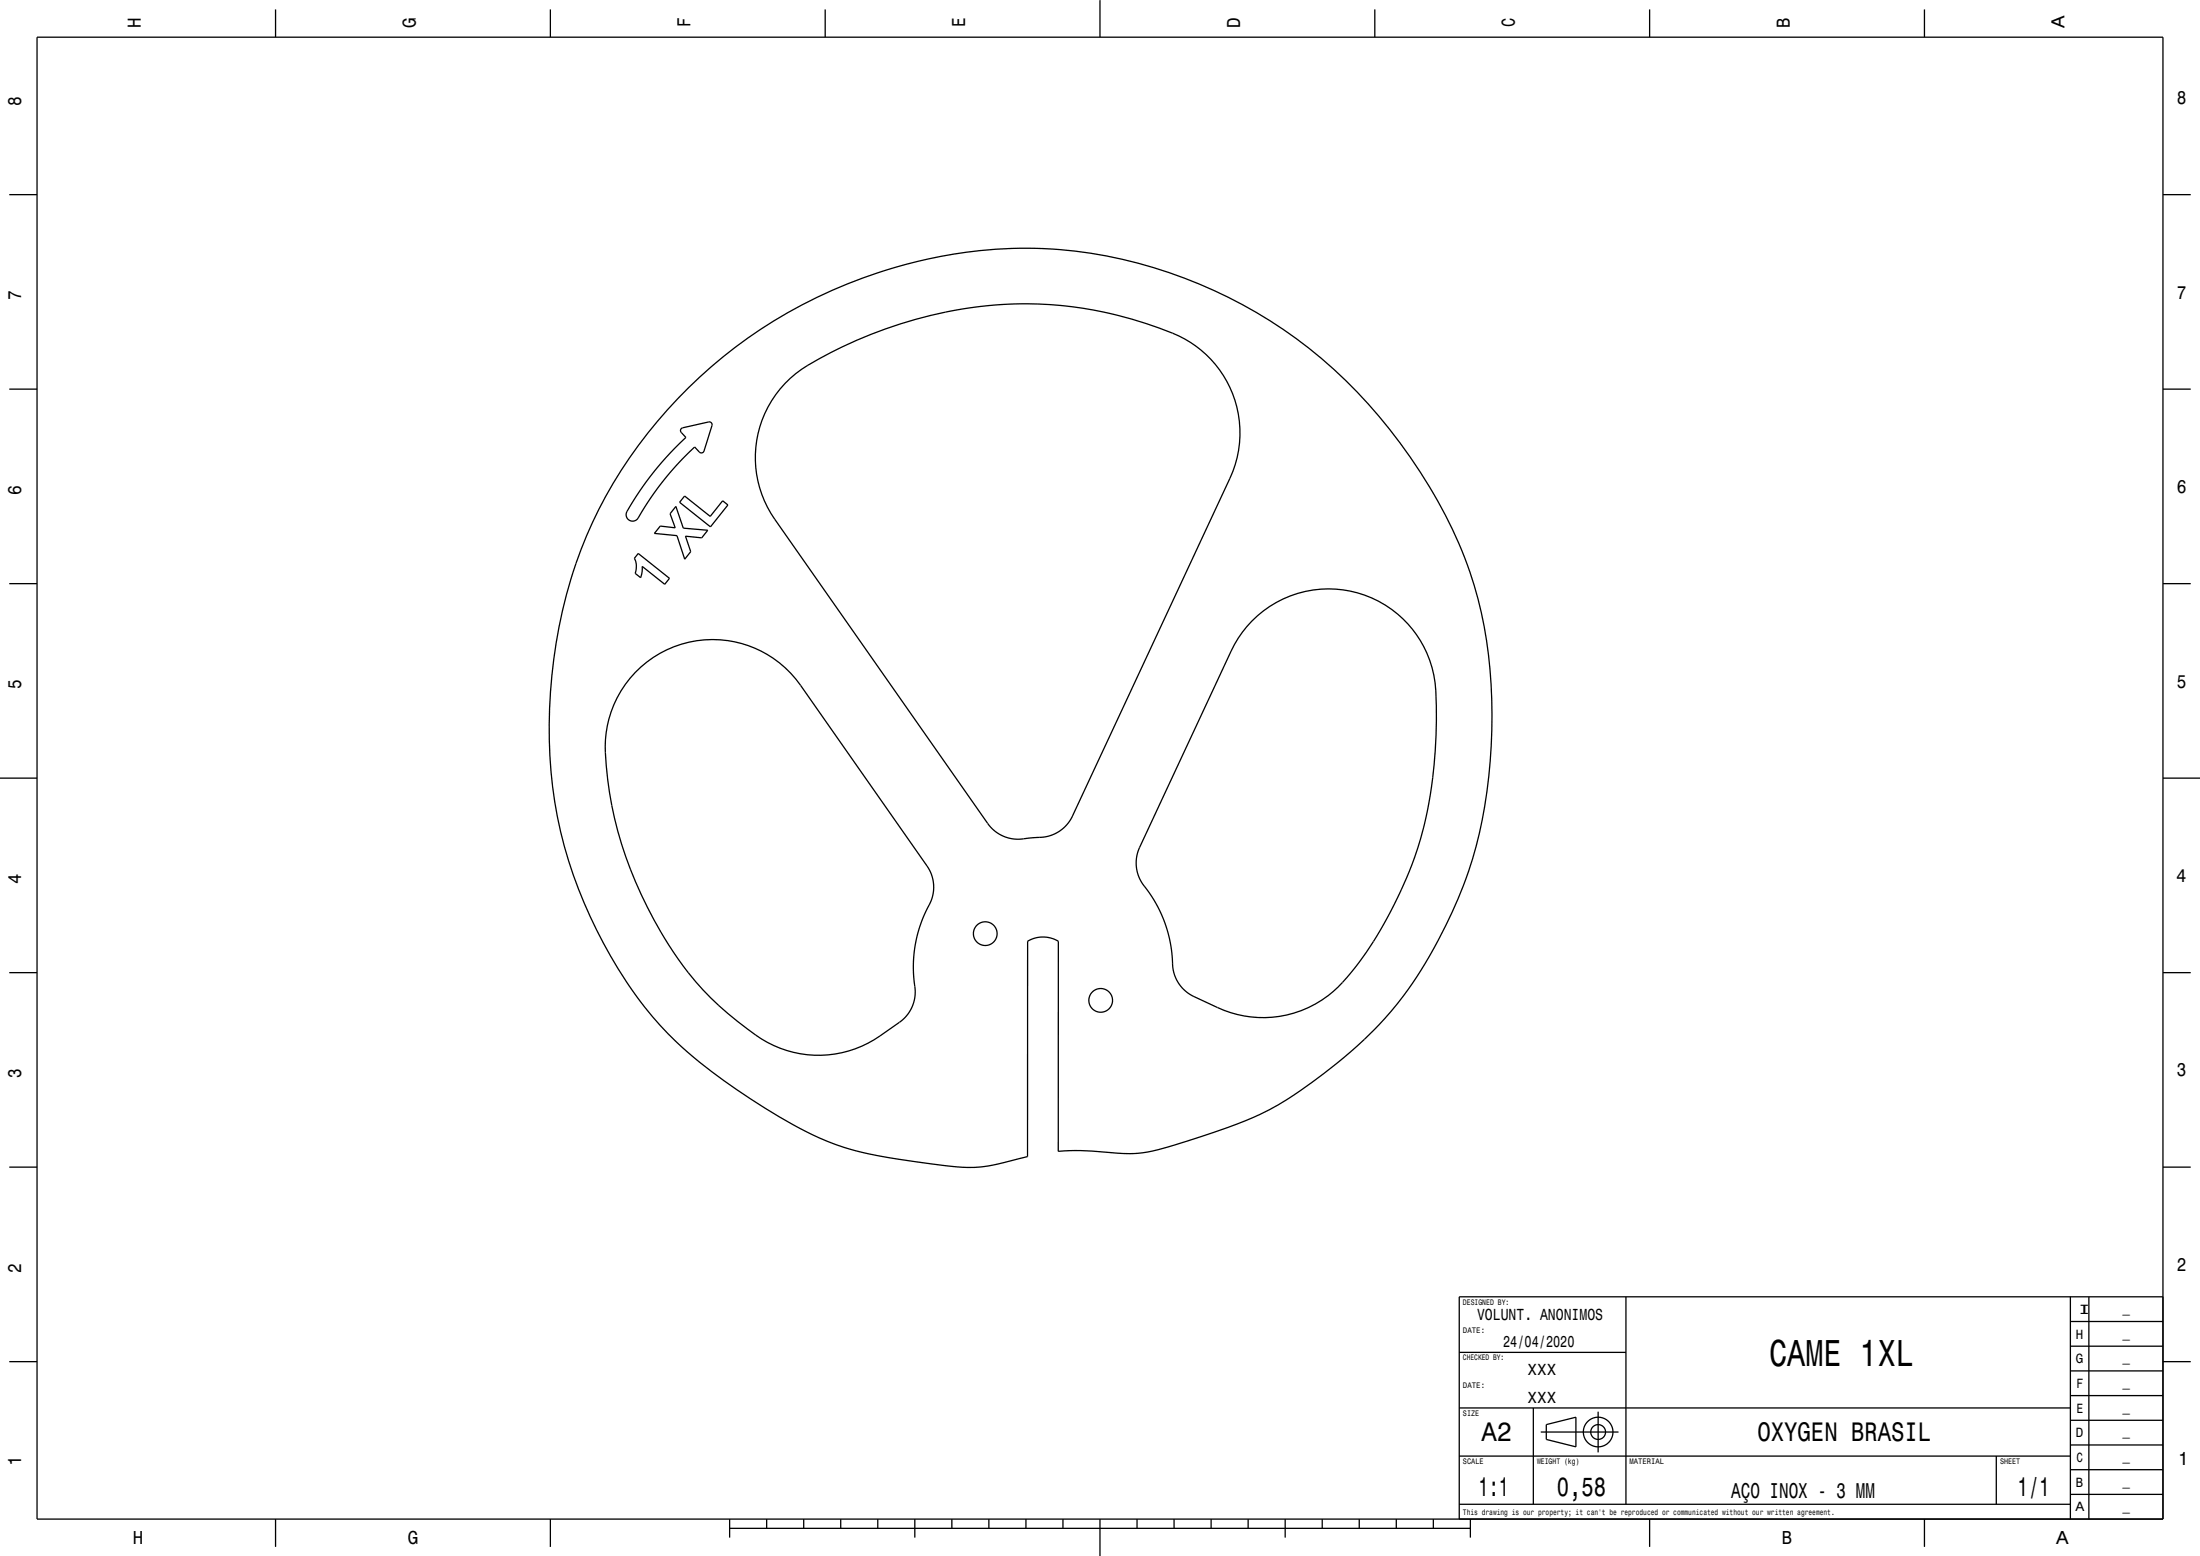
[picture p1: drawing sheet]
<svg xmlns="http://www.w3.org/2000/svg" width="594mm" height="420mm" viewBox="0 0 594 420" stroke-linecap="round" stroke-linejoin="round" font-family="sans-serif">
<g fill="none" stroke="#000" stroke-width=".35">
<path d="M10 10h574v400h-574zM74.4 2.5v7.5M148.6 2.5v7.5M222.8 2.5v7.5M297 0v10M371.2 2.5v7.5M445.4 2.5v7.5M519.6 2.5v7.5M2.5 52.5h7.5M584 52.5h7.5M2.5 105h7.5M183.9 115.7l.4-.2 7.1-1.6 .5 .1 .4 .6-2.4 7.4-.4 .3-.5-.1-1.4-1.5-1.1 1-3.7 3.7-3.4 4-3.2 4.2-2.7 4.2a6.5 6.5 0 0 1-2.1 2.8 1.82 1.82 0 0 1-2.1-.8 1.82 1.82 0 0 1 .3-2.3l3.3-5.3 3.9-5.2 4.3-4.9 4.1-4-1.3-1.5-.2-.4z"/>
<path d="M185.9 104.6a131.6 131.6 0 0 1 98-37.4 127.6 127.6 0 0 1 96.9 56.2 115.9 115.9 0 0 1 19.9 45.7 142.4 142.4 0 0 1-3.1 62.8 121 121 0 0 1-23.8 43.2 134.2 134.2 0 0 1-31.1 24.4 170.4 170.4 0 0 1-29.9 10.8 33.9 33.9 0 0 1-14.4 .7l-6.6-.4-6.1 .2 .1-56.7a8.1 8.1 0 0 0-8.3 0l-.1 58.1-2.5 .6a41.2 41.2 0 0 1-16.4 2.2 169.4 169.4 0 0 1-30.6-5.3 91.6 91.6 0 0 1-21.4-10.6 136.4 136.4 0 0 1-26.1-20 121.1 121.1 0 0 1-28-50.7 134.4 134.4 0 0 1 .5-67.8 120.8 120.8 0 0 1 33-56zM211.9 103.5a32.4 32.4 0 0 1 9.2-6.6 119.6 119.6 0 0 1 37.2-13.2l8.2-1.2 8.6-.5a102.4 102.4 0 0 1 44.7 9.5 29 29 0 0 1 12.3 37.6l-42.7 91.5-1.4 2-1.8 1.7-2.3 1.1-2.4 .6-6.2 .5-2.5-.2-3-1.2-1.5-1-1.2-1.2-57.9-82.7a29 29 0 0 1 2.7-36.7zM584 105h7.5M182.5 136.7l2 5.9 6.6 .5-1.6 2.1-4.4-.5 1.4 4.2-1.6 2-2.1-6.3-6.1-.6 1.6-2 4 .5-1.4-3.8zM184.8 133.9l7 5.5 3.3-4.2 1.4 1.1-4.7 5.9-8.3-6.6zM2.5 157.5h7.5M172.3 149.4l8.5 6.7-1.3 1.6-6.1-4.8-.1 1.7-.3 1.3-1.5-1.1 .3-2-.1-1.3-.4-.8zM584 157.5h7.5M338 167.7a29 29 0 0 1 31-6.9 29 29 0 0 1 18.7 25.7 136.1 136.1 0 0 1-1.2 25.8l-2 10.5a92.2 92.2 0 0 1-6.4 17.9l-3.4 6.7-3.5 6.2a63.4 63.4 0 0 1-12.5 15.1 29 29 0 0 1-29.9 3.3l-7.6-3.7-1.9-1.6-1.4-1.8-1.1-3-.8-7.2-1.4-5.3-1.2-3-1.4-2.7-4.3-6.5-.7-2.1-.2-2.5 .2-1.8 .6-1.9 24.8-53.2a29.1 29.1 0 0 1 5.6-8zM171.5 181.5a29 29 0 0 1 44.7 3.5l34.1 48.8 1.4 2.9 .4 2.5-.3 2.5-.5 1.7-1.7 3.6-1.2 3-.8 2.9-.6 3.2-.4 4.7 .5 6.6-.2 2.4-.6 1.9-.9 1.6-1.2 1.5-1.4 1.1a44.7 44.7 0 0 1-11.9 7.2 29.4 29.4 0 0 1-29.1-5.3 76.9 76.9 0 0 1-17.2-16.9l-5-7.3a113.6 113.6 0 0 1-15-39.7 51.6 51.6 0 0 1-.6-17.9 29 29 0 0 1 7.5-14.5zM0 210h10M584 210h10"/>
<path d="M2.5 262.5h7.5M584 262.5h7.5M2.5 315h7.5M584 315h7.5M439 350v56M559 356.7h25M559 350v60M564 350v60M584 350h-190v60M2.5 367.5h7.5M394 365h45M559 376.7h25"/>
<path d="M559 370h25M559 363.4h25M584 367.5h7.5M394 393h165M394 380h165M414 380v26M416 386.5h21M417.5 384.5l8-2v8l-8-2zM431.5 381v11M539 393v13M559 396.7h25M559 390h25"/>
<path d="M559 383.4h25M74.4 410v7.5M148.6 410v7.5M197 412.5h200M197 410v5M207 410v2.5M217 410v2.5M227 410v2.5M237 410v2.5M247 410v5M257 410v2.5M267 410v2.5"/>
<path d="M277 410v2.5M287 410v2.5M297 410v10M307 410v2.5M317 410v2.5M327 410v2.5M337 410v2.5M347 410v5M357 410v2.5M367 410v2.5M377 410v2.5M387 410v2.5"/>
<path d="M394 406h165M397 410v5M445.4 410v7.5M519.6 410v7.5M559 403.4h25"/>
<circle cx="266" cy="252" r="3.2"/>
<circle cx="297.2" cy="270" r="3.2"/>
<circle cx="431.5" cy="386.5" r="4"/>
<circle cx="431.5" cy="386.5" r="2"/>
</g>
<text font-size="10.1" x="477.7" y="368.6">CAME 1XL</text>
<g font-size="7.2">
<text x="400" y="388.8">A2</text>
<text x="474.5" y="389.1">OXYGEN BRASIL</text>
<text x="399.2" y="403.8">1:1</text>
<text x="420.4" y="403.8">0,58</text>
<text x="544.8" y="403.8">1/1</text>
</g>
<text font-size="5.8" x="467.4" y="404.3">AÇO INOX - 3 MM</text>
<g font-size="5">
<text x="38" y="7.5" transform="rotate(-90 38 7.5)">H</text>
<text x="112.2" y="7.5" transform="rotate(-90 112.2 7.5)">G</text>
<text x="186.4" y="7.3" transform="rotate(-90 186.4 7.3)">F</text>
<text x="260.6" y="7.3" transform="rotate(-90 260.6 7.3)">E</text>
<text x="334.8" y="7.5" transform="rotate(-90 334.8 7.5)">D</text>
<text x="409" y="7.3" transform="rotate(-90 409 7.3)">C</text>
<text x="483.2" y="7.5" transform="rotate(-90 483.2 7.5)">B</text>
<text x="557.4" y="7.7" transform="rotate(-90 557.4 7.7)">A</text>
<text x="5.7" y="28.6" transform="rotate(-90 5.7 28.6)">8</text>
<text x="587.8" y="28.1">8</text>
<text x="5.7" y="81.1" transform="rotate(-90 5.7 81.1)">7</text>
<text x="587.8" y="80.6">7</text>
<text x="5.7" y="133.6" transform="rotate(-90 5.7 133.6)">6</text>
<text x="587.8" y="133.1">6</text>
<text x="587.8" y="185.6">5</text>
<text x="5.7" y="186.1" transform="rotate(-90 5.7 186.1)">5</text>
<text x="5.7" y="238.7" transform="rotate(-90 5.7 238.7)">4</text>
<text x="587.6" y="238.1">4</text>
<text x="5.7" y="291.1" transform="rotate(-90 5.7 291.1)">3</text>
<text x="587.8" y="290.6">3</text>
<text x="5.7" y="343.6" transform="rotate(-90 5.7 343.6)">2</text>
<text x="587.8" y="343.1">2</text>
<text x="5.7" y="395.7" transform="rotate(-90 5.7 395.7)">1</text>
<text x="588.1" y="395.6">1</text>
<text x="35.9" y="416.8">H</text>
<text x="110.1" y="416.8">G</text>
<text x="481.1" y="416.8">B</text>
<text x="555.1" y="416.8">A</text>
</g>
<g font-size="4.3">
<text x="398.8" y="356.2">VOLUNT. ANONIMOS</text>
<text x="405.9" y="363.7">24/04/2020</text>
<text x="412.5" y="371.2">XXX</text>
<text x="412.5" y="378.7">XXX</text>
</g>
<g font-size="3.6">
<text x="561.1" y="354.6">I</text>
<text x="560.5" y="361.3">H</text>
<text x="560.5" y="368">G</text>
<text x="560.6" y="374.6">F</text>
<text x="560.6" y="381.3">E</text>
<text x="560.5" y="388">D</text>
<text x="560.6" y="394.6">C</text>
<text x="560.5" y="401.3">B</text>
<text x="560.4" y="408">A</text>
</g>
<g font-size="2.9">
<text x="573.1" y="354.4">_</text>
<text x="573.1" y="361.1">_</text>
<text x="573.1" y="367.7">_</text>
<text x="573.1" y="374.4">_</text>
<text x="573.1" y="381.1">_</text>
<text x="573.1" y="387.7">_</text>
<text x="573.1" y="394.4">_</text>
<text x="573.1" y="401.1">_</text>
<text x="573.1" y="407.7">_</text>
</g>
<g font-size="2.2">
<text x="395" y="352.2">DESIGNED BY:</text>
<text x="395" y="359.7">DATE:</text>
<text x="395" y="367.2">CHECKED BY:</text>
<text x="395" y="374.7">DATE:</text>
<text x="395" y="382.2">SIZE</text>
<text x="395" y="395.2">SCALE</text>
<text x="415" y="395.2">WEIGHT (kg)</text>
<text x="440" y="395.2">MATERIAL</text>
<text x="540" y="395.2">SHEET</text>
<text x="395" y="408.8">This drawing is our property; it can't be reproduced or communicated without our written agreement.</text>
</g>
</svg>
